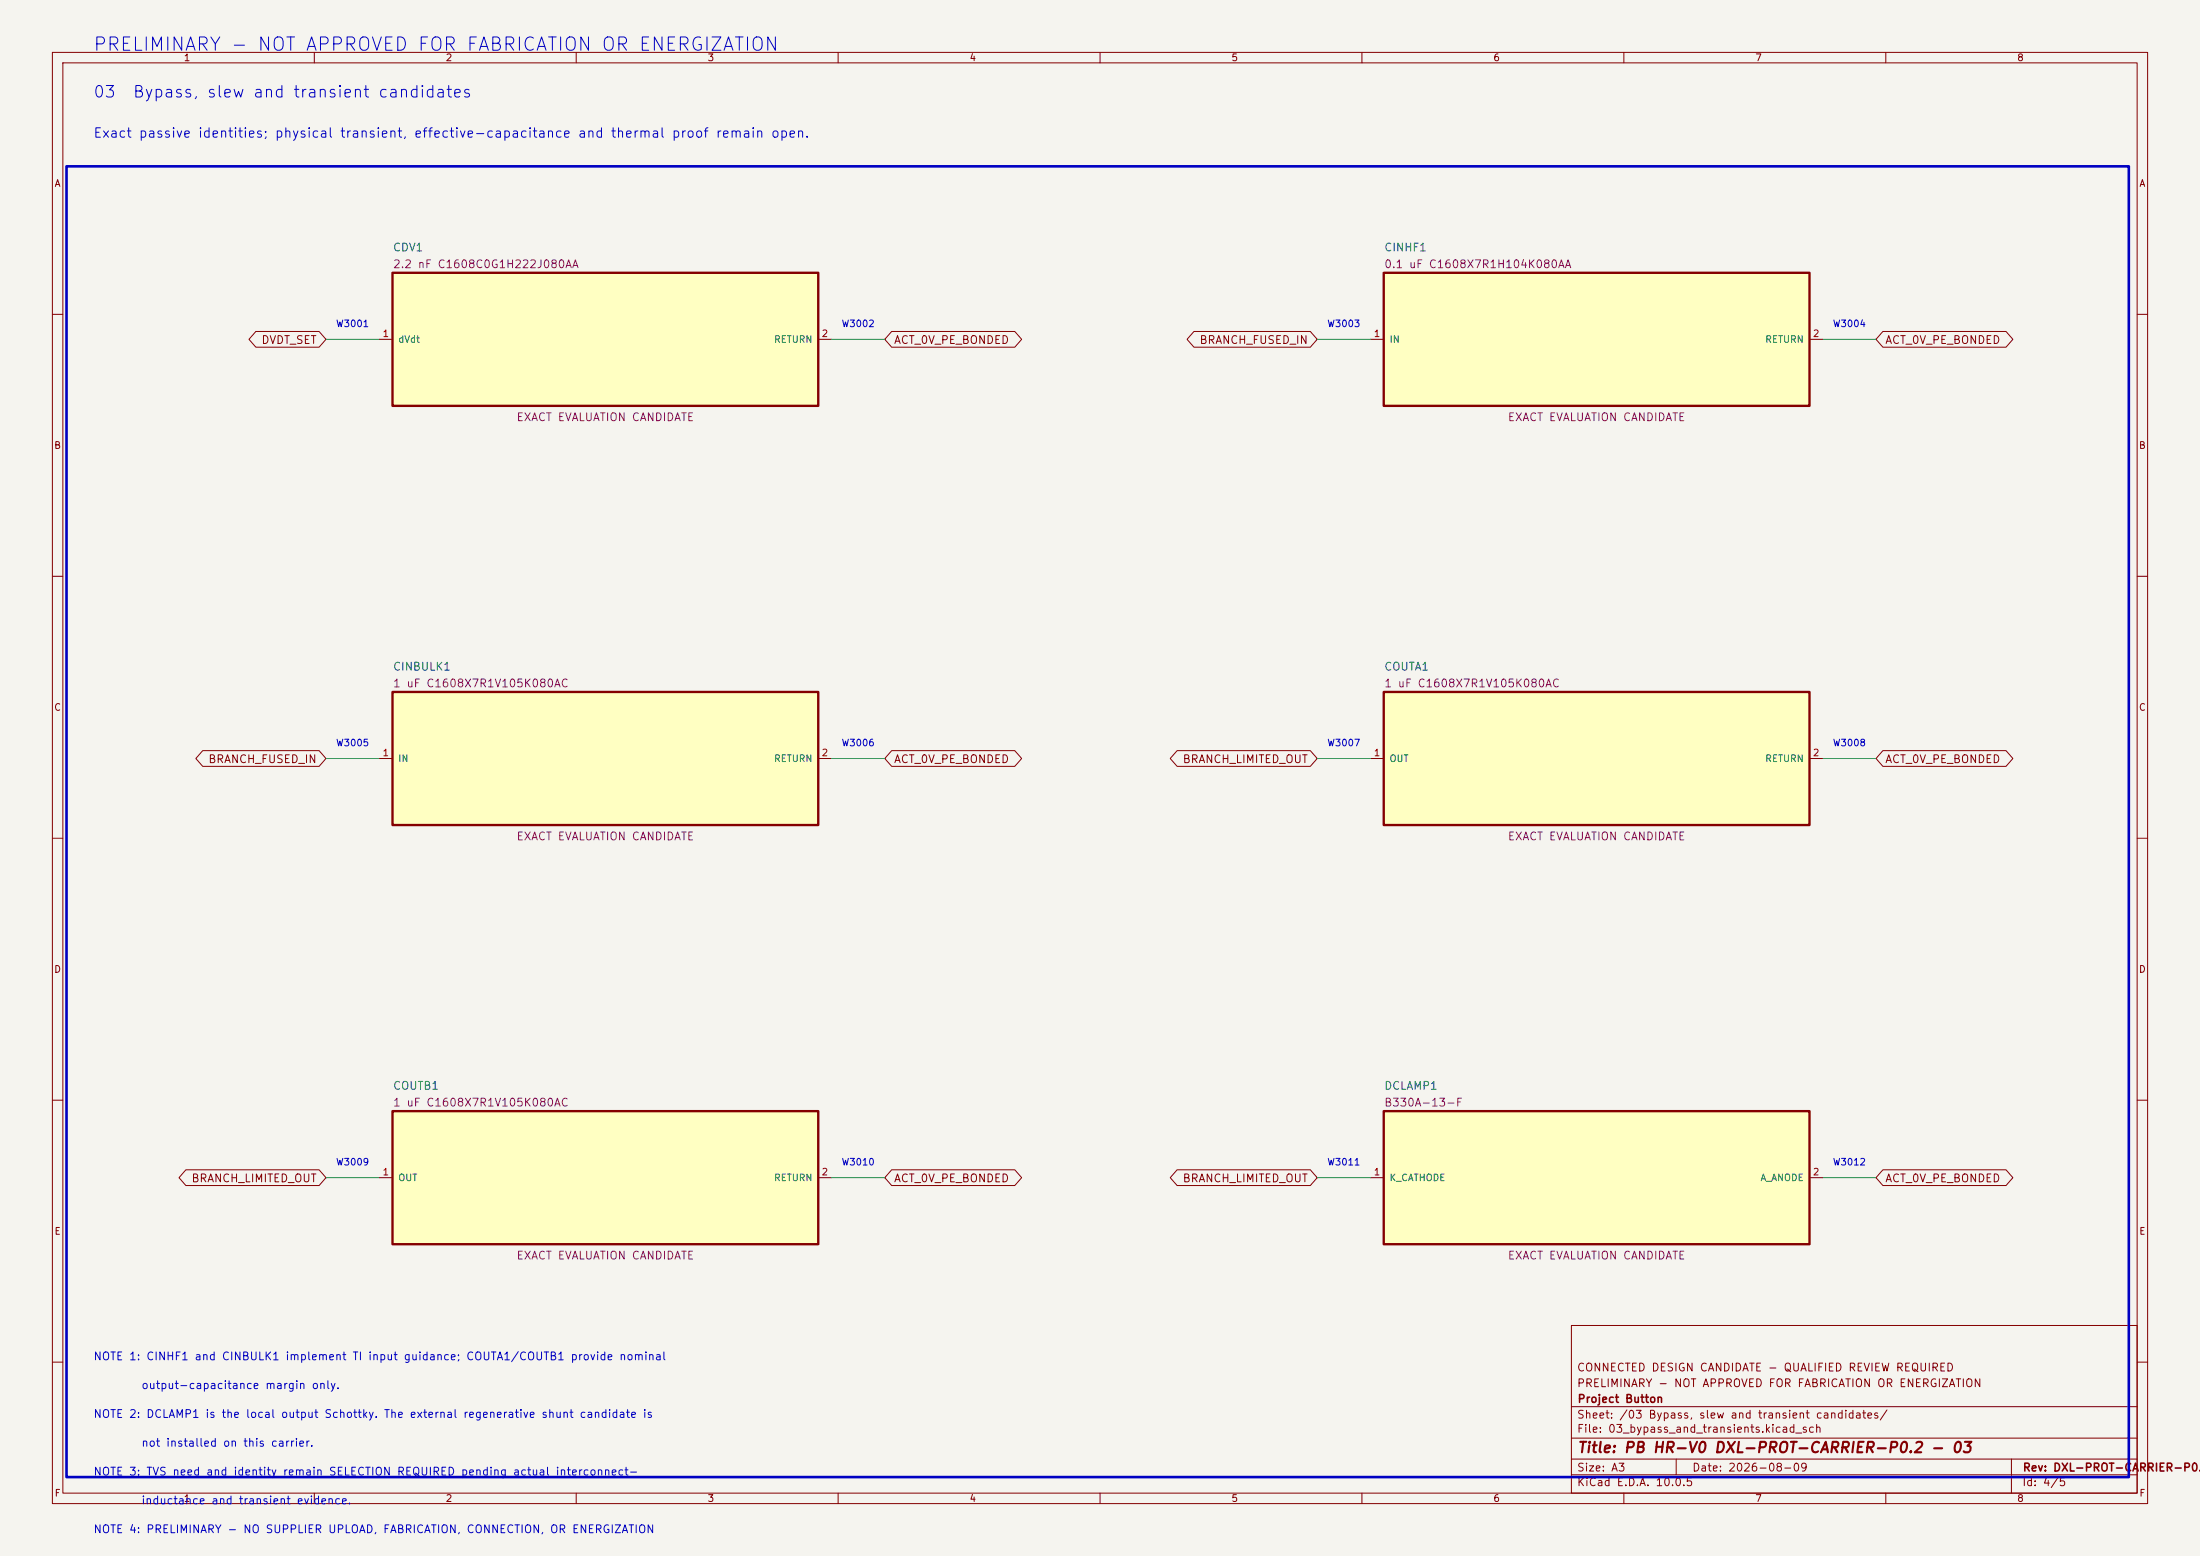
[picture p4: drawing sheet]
<svg xmlns="http://www.w3.org/2000/svg" width="420mm" height="297mm" viewBox="0 0 420 297" stroke-linecap="round" stroke-linejoin="round" font-family="sans-serif">
<path d="M0 0h420v297h-420z" fill="#f5f4ef" stroke="#f5f4ef" stroke-width=".19"/>
<g fill="none" stroke="#840000" stroke-width=".19">
<path d="M10 10h400v277h-400zM12 12h396v273h-396zM60 10v2M110 10v2M160 10v2M210 10v2M260 10v2M310 10v2M360 10v2M10 60h2M408 60h2M10 110h2"/>
<path d="M408 110h2M10 160h2M408 160h2M10 210h2M408 210h2M300 253h108v32h-108zM10 260h2M300 278.5h108M300 274.5h108M300 268.5h108M320 278.5v3M384 278.5v6.5"/>
<path d="M408 260h2M60 285v2M110 285v2M160 285v2M210 285v2M260 285v2M300 281.5h108M310 285v2M360 285v2"/>
</g>
<path d="M74.9 132.1h81.3v25.4h-81.3z" fill="#ffffc2"/>
<path d="M74.9 132.1h81.3v25.4h-81.3z" fill="none" stroke="#840000" stroke-width=".45"/>
<path d="M72.4 144.8h2.5M156.2 144.8h2.5" fill="none" stroke="#840000" stroke-width=".19"/>
<path d="M74.9 52.1h81.3v25.4h-81.3z" fill="#ffffc2"/>
<path d="M74.9 52.1h81.3v25.4h-81.3z" fill="none" stroke="#840000" stroke-width=".45"/>
<path d="M72.4 64.8h2.5M156.2 64.8h2.5" fill="none" stroke="#840000" stroke-width=".19"/>
<path d="M264.2 212.1h81.2v25.4h-81.2z" fill="#ffffc2"/>
<path d="M264.2 212.1h81.2v25.4h-81.2z" fill="none" stroke="#840000" stroke-width=".45"/>
<path d="M261.6 224.8h2.6M345.4 224.8h2.6" fill="none" stroke="#840000" stroke-width=".19"/>
<path d="M264.2 52.1h81.2v25.4h-81.2z" fill="#ffffc2"/>
<path d="M264.2 52.1h81.2v25.4h-81.2z" fill="none" stroke="#840000" stroke-width=".45"/>
<path d="M261.6 64.8h2.6M345.4 64.8h2.6" fill="none" stroke="#840000" stroke-width=".19"/>
<path d="M264.2 132.1h81.2v25.4h-81.2z" fill="#ffffc2"/>
<path d="M264.2 132.1h81.2v25.4h-81.2z" fill="none" stroke="#840000" stroke-width=".45"/>
<path d="M261.6 144.8h2.6M345.4 144.8h2.6" fill="none" stroke="#840000" stroke-width=".19"/>
<path d="M74.9 212.1h81.3v25.4h-81.3z" fill="#ffffc2"/>
<path d="M74.9 212.1h81.3v25.4h-81.3z" fill="none" stroke="#840000" stroke-width=".45"/>
<g fill="none" stroke="#840000" stroke-width=".19">
<path d="M48.8 63.3h12.1l1.3 1.5-1.3 1.5h-12.1l-1.3-1.5zM170.2 63.3h23.5l1.3 1.5-1.3 1.5h-23.5l-1.3-1.5zM227.9 63.3h22.2l1.4 1.5-1.4 1.5h-22.2l-1.3-1.5zM359.5 63.3h23.5l1.3 1.5-1.3 1.5h-23.5l-1.4-1.5zM38.7 143.3h22.2l1.3 1.5-1.3 1.5h-22.2l-1.3-1.5zM170.2 143.3h23.5l1.3 1.5-1.3 1.5h-23.5l-1.3-1.5zM224.7 143.3h25.4l1.4 1.5-1.4 1.5h-25.4l-1.3-1.5zM359.5 143.3h23.5l1.3 1.5-1.3 1.5h-23.5l-1.4-1.5zM35.5 223.3h25.4l1.3 1.5-1.3 1.5h-25.4l-1.3-1.5zM72.4 224.8h2.5M156.2 224.8h2.5M170.2 223.3h23.5l1.3 1.5-1.3 1.5h-23.5l-1.3-1.5z"/>
<path d="M224.7 223.3h25.4l1.4 1.5-1.4 1.5h-25.4l-1.3-1.5zM359.5 223.3h23.5l1.3 1.5-1.3 1.5h-23.5l-1.4-1.5z"/>
</g>
<path d="M62.2 64.8h10.2M158.7 64.8h10.2M251.5 64.8h10.1M348 64.8h10.1M62.2 144.8h10.2M158.7 144.8h10.2M251.5 144.8h10.1M348 144.8h10.1M62.2 224.8h10.2M158.7 224.8h10.2M251.5 224.8h10.1M348 224.8h10.1" fill="none" stroke="#009600" stroke-width=".19"/>
<path d="M12.7 31.8h393.7v250.1h-393.7z" fill="none" stroke="#0000c2" stroke-width=".5"/>
<text font-size="2.5" fill="#0000c2" x="17.6" y="10.4">PRELIMINARY - NOT APPROVED FOR FABRICATION OR ENERGIZATION</text>
<g font-size="2.2" fill="#0000c2">
<text x="17.7" y="19.2">03</text>
<text x="25.2" y="19.2">Bypass, slew and transient candidates</text>
</g>
<text font-size="2" fill="#840000" x="301" y="277.8">Title: PB HR-V0 DXL-PROT-CARRIER-P0.2 - 03</text>
<text font-size="1.8" fill="#0000c2" x="17.7" y="26.7">Exact passive identities; physical transient, effective-capacitance and thermal proof remain open.</text>
<g font-size="1.5" fill="#006464">
<text x="74.9" y="48.4">CDV1</text>
<text x="264.1" y="48.4">CINHF1</text>
<text x="74.9" y="128.4">CINBULK1</text>
<text x="264.1" y="128.4">COUTA1</text>
<text x="74.9" y="208.4">COUTB1</text>
<text x="264.1" y="208.4">DCLAMP1</text>
</g>
<g font-size="1.5" fill="#840084">
<text x="74.9" y="51.6">2.2 nF C1608C0G1H222J080AA</text>
<text x="264.1" y="51.6">0.1 uF C1608X7R1H104K080AA</text>
<text x="98.5" y="80.8">EXACT EVALUATION CANDIDATE</text>
<text x="287.7" y="80.8">EXACT EVALUATION CANDIDATE</text>
<text x="74.9" y="131.6">1 uF C1608X7R1V105K080AC</text>
<text x="264.1" y="131.6">1 uF C1608X7R1V105K080AC</text>
<text x="98.5" y="160.8">EXACT EVALUATION CANDIDATE</text>
<text x="287.7" y="160.8">EXACT EVALUATION CANDIDATE</text>
<text x="74.9" y="211.6">1 uF C1608X7R1V105K080AC</text>
<text x="264.1" y="211.6">B330A-13-F</text>
<text x="98.5" y="240.8">EXACT EVALUATION CANDIDATE</text>
<text x="287.7" y="240.8">EXACT EVALUATION CANDIDATE</text>
</g>
<g font-size="1.5" fill="#840000">
<text x="49.8" y="66">DVDT_SET</text>
<text x="170.5" y="66">ACT_0V_PE_BONDED</text>
<text x="228.9" y="66">BRANCH_FUSED_IN</text>
<text x="359.8" y="66">ACT_0V_PE_BONDED</text>
<text x="39.6" y="146">BRANCH_FUSED_IN</text>
<text x="170.5" y="146">ACT_0V_PE_BONDED</text>
<text x="225.7" y="146">BRANCH_LIMITED_OUT</text>
<text x="359.8" y="146">ACT_0V_PE_BONDED</text>
<text x="36.4" y="226">BRANCH_LIMITED_OUT</text>
<text x="170.5" y="226">ACT_0V_PE_BONDED</text>
<text x="225.7" y="226">BRANCH_LIMITED_OUT</text>
<text x="359.8" y="226">ACT_0V_PE_BONDED</text>
<text x="300.9" y="262.1">CONNECTED DESIGN CANDIDATE - QUALIFIED REVIEW REQUIRED</text>
<text x="300.9" y="265.1">PRELIMINARY - NOT APPROVED FOR FABRICATION OR ENERGIZATION</text>
<text x="301" y="268.1">Project Button</text>
<text x="300.9" y="273.8">File: 03_bypass_and_transients.kicad_sch</text>
<text x="300.9" y="271.1">Sheet: /03 Bypass, slew and transient candidates/</text>
<text x="300.9" y="281.2">Size: A3</text>
<text x="322.9" y="281.2">Date: 2026-08-09</text>
<text x="386" y="281.2">Rev: DXL-PROT-CARRIER-P0.2</text>
<text x="300.9" y="284">KiCad E.D.A. 10.0.5</text>
<text x="385.9" y="284">Id: 4/5</text>
</g>
<g font-size="1.5" fill="#0000c2">
<text x="17.7" y="260">NOTE 1: CINHF1 and CINBULK1 implement TI input guidance; COUTA1/COUTB1 provide nominal</text>
<text x="26.9" y="265.5">output-capacitance margin only.</text>
<text x="17.7" y="271">NOTE 2: DCLAMP1 is the local output Schottky. The external regenerative shunt candidate is</text>
<text x="26.9" y="276.5">not installed on this carrier.</text>
<text x="17.7" y="282">NOTE 3: TVS need and identity remain SELECTION REQUIRED pending actual interconnect-</text>
<text x="26.9" y="287.5">inductance and transient evidence.</text>
<text x="17.7" y="293">NOTE 4: PRELIMINARY - NO SUPPLIER UPLOAD, FABRICATION, CONNECTION, OR ENERGIZATION</text>
</g>
<g font-size="1.3" fill="#840000">
<text x="35" y="12">1</text>
<text x="85" y="12">2</text>
<text x="135" y="12">3</text>
<text x="185" y="12">4</text>
<text x="235" y="12">5</text>
<text x="285" y="12">6</text>
<text x="335" y="12">7</text>
<text x="385" y="12">8</text>
<text x="10.3" y="36">A</text>
<text x="408.3" y="36">A</text>
<text x="10.2" y="86">B</text>
<text x="408.2" y="86">B</text>
<text x="10.2" y="136">C</text>
<text x="408.2" y="136">C</text>
<text x="10.2" y="186">D</text>
<text x="408.2" y="186">D</text>
<text x="10.3" y="236">E</text>
<text x="408.3" y="236">E</text>
<text x="10.3" y="286">F</text>
<text x="35" y="287">1</text>
<text x="85" y="287">2</text>
<text x="135" y="287">3</text>
<text x="185" y="287">4</text>
<text x="235" y="287">5</text>
<text x="285" y="287">6</text>
<text x="335" y="287">7</text>
<text x="385" y="287">8</text>
<text x="408.3" y="286">F</text>
</g>
<g font-size="1.3" fill="#0000c2">
<text x="64" y="62.7">W3001</text>
<text x="160.6" y="62.7">W3002</text>
<text x="253.3" y="62.7">W3003</text>
<text x="349.8" y="62.7">W3004</text>
<text x="64" y="142.8">W3005</text>
<text x="160.6" y="142.8">W3006</text>
<text x="253.3" y="142.8">W3007</text>
<text x="349.8" y="142.8">W3008</text>
<text x="64" y="222.8">W3009</text>
<text x="160.6" y="222.8">W3010</text>
<text x="253.3" y="222.8">W3011</text>
<text x="349.8" y="222.8">W3012</text>
</g>
<g font-size="1.3" fill="#a90000">
<text x="72.9" y="64.6">1</text>
<text x="156.7" y="64.6">2</text>
<text x="262.2" y="64.6">1</text>
<text x="346" y="64.6">2</text>
<text x="72.9" y="144.6">1</text>
<text x="156.7" y="144.6">2</text>
<text x="262.2" y="144.6">1</text>
<text x="346" y="144.6">2</text>
<text x="72.9" y="224.7">1</text>
<text x="156.7" y="224.7">2</text>
<text x="262.2" y="224.7">1</text>
<text x="346" y="224.7">2</text>
</g>
<g font-size="1.3" fill="#006464">
<text x="75.9" y="65.7">dVdt</text>
<text x="147.6" y="65.7">RETURN</text>
<text x="265.1" y="65.7">IN</text>
<text x="336.9" y="65.7">RETURN</text>
<text x="75.9" y="145.7">IN</text>
<text x="147.6" y="145.7">RETURN</text>
<text x="265.1" y="145.7">OUT</text>
<text x="336.9" y="145.7">RETURN</text>
<text x="75.9" y="225.8">OUT</text>
<text x="147.6" y="225.8">RETURN</text>
<text x="265.1" y="225.8">K_CATHODE</text>
<text x="336" y="225.8">A_ANODE</text>
</g>
</svg>
